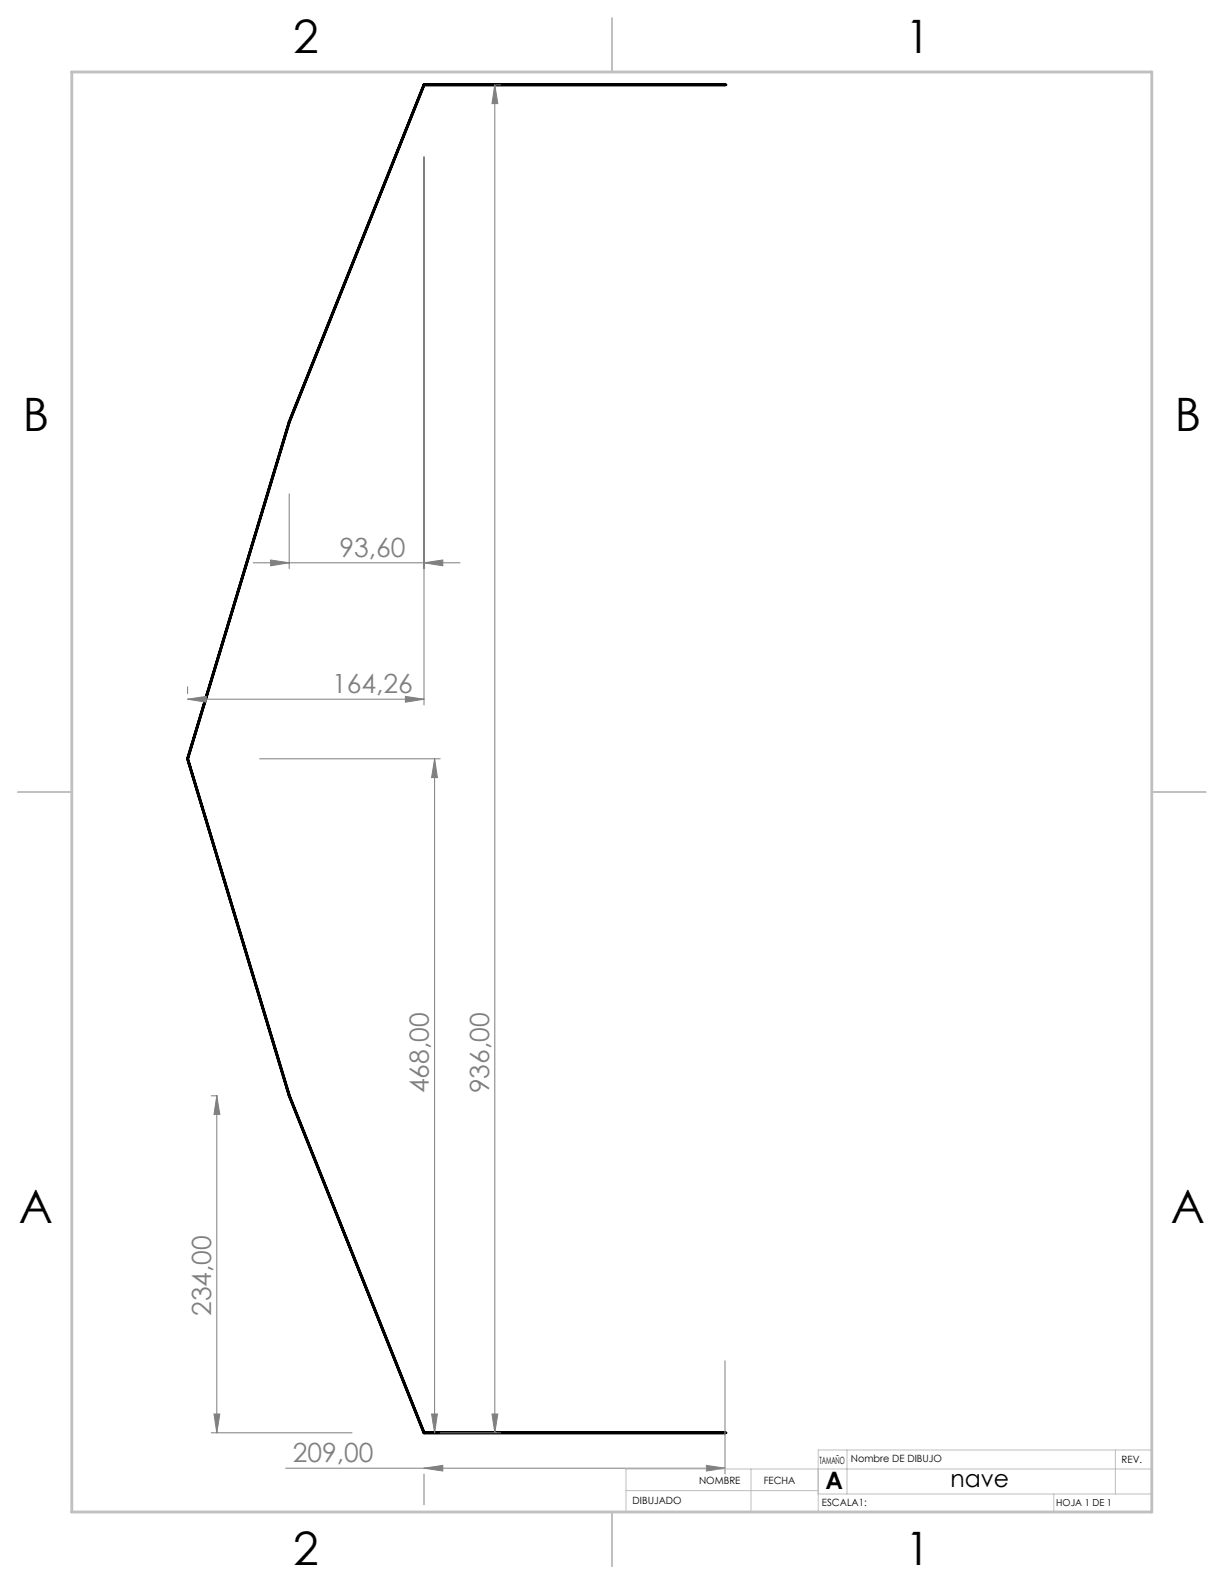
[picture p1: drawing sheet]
<svg xmlns="http://www.w3.org/2000/svg" width="216mm" height="279mm" viewBox="0 0 216 279" stroke-linecap="round" stroke-linejoin="round" font-family="sans-serif">
<path d="M127.9 15h.1M127.9 15h-53.1l-23.8 59.4-17.9 59.4M51 74.4l-17.9 59.4M33.1 133.8l17.9 59.5M51 193.3l23.8 59.4h53.1M127.9 252.7h.1" fill="none" stroke="#000" stroke-width=".5"/>
<g fill="none" stroke="#808080" stroke-width=".18">
<path d="M87.3 15l.5 3.3h-1zM87.3 15v237.7M87.5 15h.8M74.8 27.7v96.7M44.7 99.3h36.4M47.7 98.8l3.3 .5-3.3 .5zM51 87.1v13.2M74.8 99.3l3.3-.5v1zM33.1 123.3l3.3-.5v1.1zM33.1 121.1v1.2M33.1 123.3h41.7M45.8 133.8h31.8"/>
<path d="M71.5 122.8l3.3 .5-3.3 .6zM76.7 133.8l.5 3.4h-1.1zM76.7 133.8v118.9M37.3 193.3h1M38.2 193.3l.6 3.3h-1.1zM38.2 193.3v59.4M37.3 252.7h24.8M37.7 249.4h1.1l-.6 3.3zM50.4 259h77.5M74.8 259l3.3-.5v1zM74.8 260v5.4M76.1 249.4h1.1l-.5 3.3z"/>
<path d="M77.6 252.7h10.7M86.8 249.4h1l-.5 3.3zM124.6 258.5l3.3 .5-3.3 .5zM127.9 240v20"/>
</g>
<path d="M132.5 259.1v7.6M149.4 255.8v7.7M196.7 255.8v7.7M203.2 255.8h-58.9v10.9M203.2 259.1h-92.8v7.6M110.4 262.9h33.9M144.3 263.5h58.9M185.9 263.5v3.2" fill="none" stroke="#c0c0c0" stroke-width=".18"/>
<path d="M108 3.2v9.5M3.1 139.7h9.6M203.2 139.7h9.5M108 266.7v9.6" fill="none" stroke="#c0c0c0" stroke-width=".25"/>
<path d="M12.7 12.7h190.5v254h-190.5z" fill="none" stroke="#c0c0c0" stroke-width=".5"/>
<g fill="#808080">
<path d="M47.7 98.8l3.3 .5-3.3 .5zM74.8 99.3l3.3-.5v1zM33.1 123.3l3.3-.5v1.1zM71.5 122.8l3.3 .5-3.3 .6z"/>
<path d="M74.8 259l3.3-.5v1zM124.6 258.5l3.3 .5-3.3 .5z"/>
<path d="M87.3 15l.5 3.3h-1zM86.8 249.4h1l-.5 3.3z"/>
<path d="M76.7 133.8l.5 3.4h-1.1zM76.1 249.4h1.1l-.5 3.3zM38.2 193.3l.6 3.3h-1.1zM37.7 249.4h1.1l-.6 3.3z"/>
</g>
<g font-size="8.1">
<text x="51.7" y="9.3">2</text>
<text x="159.7" y="9.3">1</text>
<text x="4" y="76">B</text>
<text x="207.2" y="76">B</text>
<text x="3.3" y="215.7">A</text>
<text x="206.5" y="215.7">A</text>
<text x="51.7" y="276">2</text>
<text x="159.7" y="276">1</text>
</g>
<g font-size="4.7" fill="#808080">
<text x="59.9" y="98.3">93,60</text>
<text x="58.6" y="122.3">164,26</text>
<text x="75.6" y="192.9" transform="rotate(-90 75.6 192.9)">468,00</text>
<text x="86.3" y="192.9" transform="rotate(-90 86.3 192.9)">936,00</text>
<text x="37.3" y="232.1" transform="rotate(-90 37.3 232.1)">234,00</text>
<text x="51.7" y="257.9">209,00</text>
</g>
<g font-size="4.2">
<text x="145.6" y="262.7">A</text>
<text x="167.7" y="262.4">nave</text>
</g>
<g font-size="1.8">
<text x="150.1" y="258">Nombre DE DIBUJO</text>
<text x="123.3" y="261.7">NOMBRE</text>
<text x="134.7" y="261.7">FECHA</text>
<text x="144.5" y="258.2">TAMAÑO</text>
<text x="197.8" y="258.1">REV.</text>
<text x="111.6" y="265.3">DIBUJADO</text>
<text x="145" y="265.7">ESCALA1:</text>
</g>
<text font-size="1.7" x="186.3" y="265.7">HOJA 1 DE 1</text>
</svg>
